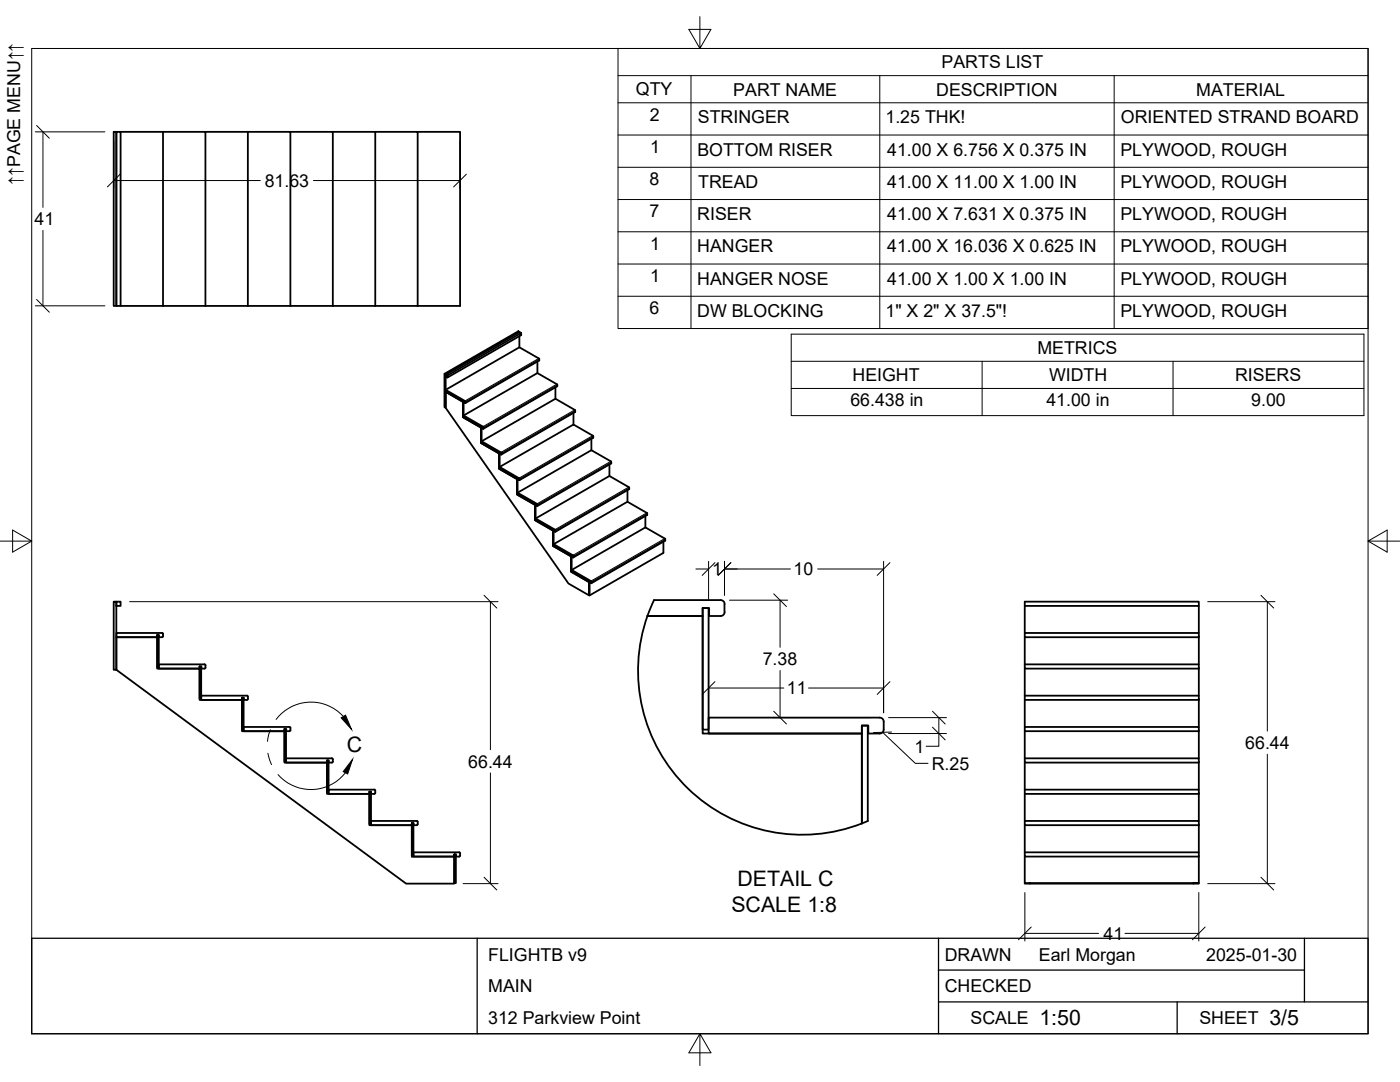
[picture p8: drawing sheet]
<svg xmlns="http://www.w3.org/2000/svg" width="279mm" height="216mm" viewBox="0 0 279 216" stroke-linecap="round" stroke-linejoin="round" font-family="sans-serif">
<!-- layer: Visible -->
<g fill="none" stroke="#000" stroke-width=".36">
<path d="M22.7 26.3h.5v34.7h-.5zM23.2 26.3h.9v34.7h-.9zM24.1 26.3h8.4v34.7M32.5 26.3h8.5v34.7M41 26.3h8.5v34.7M49.5 26.3h8.5v34.7M58 26.3h8.4v34.7M66.4 26.3h8.5v34.7M74.9 26.3h8.5v34.7M83.4 26.3h8.4v34.7h-8.4M24.1 61h8.4M32.5 61h8.5"/>
<path d="M41 61h8.5M49.5 61h8.5M58 61h8.4M66.4 61h8.5M74.9 61h8.5M88.7 74.6l14.7-8.5 .3 .1-14.8 8.5zM89.3 74.9v.4M92.4 80l.1 .1v3.1l-.1-.1zM92.8 80l.1 .4-.4-.1-.1-.3v.2l-3.5-2v-.4l3.9 2.2M103.7 67.1v2.2M104 66.4l-.3-.2-14.8 8.5v.4l.4 .2 14.7-8.4v-.5l-14.7 8.5-.4-.2v6.7l-.2-.2v-6.6M107.3 72.1v2.3"/>
<path d="M107.5 71.5l-3.8-2.2-14.8 8.5M107.5 71.5l.1 .2M107.6 71.9l-14.7 8.5M107.6 71.7v.2M110.8 77.3v2.3M111.1 76.7l-3.8-2.3-14.8 8.5M111.1 76.7l.1 .3M111.2 77l-14.7 8.6M92.4 83.2v-3l-3.5-2v3.2l24.6 35 4.1 2.4M92.5 83.2l3.5 2.1v3.1M96 85.1l.1 .1v3.2l-.1-.1zM96.1 88.3l-.1 .1 3.6 2.1v3"/>
<path d="M96.1 88.1l3.9 2.2v.4l-.3-.1-.1-.3v.2l-3.5-2zM96.5 85.3l-4-2.4v.4l3.5 2v-.2l.4 .4 .1-.2M99.6 90.3h.1v3.2l-.1-.1zM99.7 93.5h-.1l3.6 2.1v3.1M103.2 95.4l.1 .1v3.1h-.1zM103.3 98.6l3.5 2.1v3.1M103.3 98.3l3.9 2.2v.5l-.3-.2-.1-.3v.2l-3.5-2zM103.7 95.8l-.1-.4-3.9-2.2v.4l3.5 2v-.2l.1 .1v.2l.3 .1M103.7 95.8h-.1M114.4 82.4v2.3M114.8 82.2l-14.8 8.5M114.8 82v.1"/>
<path d="M114.8 82.2h.1M114.8 81.9l-4-2.3-14.7 8.5M118 87.5v2.3M118.4 87.4l-14.8 8.4M118.4 87.4l-.1-.5-3.9-2.2-14.7 8.5M121.6 92.7v2.3M122 92.5l-14.8 8.5M122 92.4l-.1-.4-3.9-2.2-14.7 8.5M122 92.4v.1M125.2 97.8v2.3M106.8 100.5l.1 .1v3.2l-.1-.1zM106.8 103.7v.1l3.5 2.1v3"/>
<path d="M106.9 103.5l14.7-8.5 4 2.3v.3l-14.8 8.5M106.9 103.5l3.9 2.2v.4l-.3-.2v-.2h-.2v.2l-3.4-2zM110.3 105.7h.2v3.2l-.2-.1zM110.4 108.9h-.1l3.6 2.1v3.1l.1-.1M110.5 108.6l3.8 2.2 .1 .4-.3-.1-.2-.3v.2l-3.4-2zM113.9 114.1l3.6 2v2.7M113.9 110.8l.2 .1v3.1h-.2zM114.1 113.7l3.8 2.2 .1 .5-.3-.2-.2-.3v.2l-3.4-2zM128.8 103v2.2M129.1 102.3l-3.9-2.2-14.7 8.5M129.1 102.3l.1 .4M129.1 102.8l-14.7 8.4"/>
<path d="M132.4 108.1v2.2l-14.7 8.5-.2-.1v-2.8l.2 .1v2.8M132.7 107.9l-14.7 8.5M132.8 107.9l-.1-.5-3.9-2.2-14.7 8.5M143.8 119.7h-13.3a32.7 32.7 0 0 0 6.1 36.9 32.7 32.7 0 0 0 36.6 7.2M143.8 119.7a.76 .76 0 0 1 .8 .8v1.6a.79 .79 0 0 1-.8 .8M22.7 120.1h.5v13.5h-.5zM23.2 127.1h8.2v6.3h8.4v6.3h8.5v6.2h8.5v6.3h8.5v6.2h8.4v6.3h8.5v6.2h8.5v5.4h-9.7l-57.8-42.7zM23.2 120.1h.9v.8h-.9zM31.4 126.7h.3v6.5h-.3zM31.7 132.6l9.1-.1 .2 .1v.6l-.2 .2h-.6v-.4h-.4v.4h-8.1zM32.6 126.5l-.3-.2h-9.1v.8h8.2v-.4h.3v.4h.6l.3-.2-.1-.4M39.8 133h.4v6.4h-.4z"/>
<path d="M48.3 139.2h.3v6.5h-.3zM49.5 139v.4M49.5 139l-.2-.2h-9.1v.9h8.1v-.5h.4v.5h.6l.2-.3M140.2 121.3h1.2v24.3h-1.2zM143.8 122.9h-2.3v-1.6h-1.3v1.6h-11h11v23.5h31.8v17.9v-19.5h1.2v19M204.5 138.8h34.7v.9M204.5 138.8v.9h34.7M204.5 132.6h34.7v.8M204.5 132.6v.8h34.7M204.5 126.3h34.7v.8M204.5 126.3v.8h34.7M204.5 120.9v5.4"/>
<path d="M204.5 127.1v5.5M204.5 133.4v5.4M204.5 139.7v5.4M239.2 120.9v-.8h-34.7v.8h34.7v5.4M239.2 127.1v5.5M239.2 133.4v5.4M239.2 139.7v5.4M56.8 145.5h.3v6.5h-.3zM57.7 145.1h-9.1v.8h8.2v-.4h.3v.4h.6M57.8 145l.2 .3M58 145.3v.4l-.2 .2M65.3 151.7h.3v6.5h-.3z"/>
<path d="M65.6 157.6l9.1-.1 .1 .1 .1 .6-.2 .2h-.6v-.4h-.4v.4h-8.1zM66.2 151.3h-9.1v.9h8.2v-.5h.3v.5h.6l.2-.3M66.2 151.3l.2 .2M66.4 151.5v.5M73.7 158h.3v6.4h-.3zM141.4 143.2h34.2a.79 .79 0 0 1 .8 .8v1.6a.79 .79 0 0 1-.8 .8h-2.3v-1.6h-1.3v1.6h-30.6zM204.5 157.6h34.7v.8M204.5 157.6v.8h34.7M204.5 151.3h34.7v.9M204.5 151.3v.9h34.7M204.5 145.1h34.7v.8M204.5 145.1v.8h34.7"/>
<path d="M204.5 145.9v5.4M204.5 152.2v5.4M204.5 158.4v5.4M239.2 145.9v5.4M239.2 152.2v5.4M239.2 158.4v5.4M82.2 164.2h.3v6.5h-.3zM83.1 163.8h-9.1v.9h8.2v-.5h.3v.5h.6M83.2 163.8l.1 .1 .1 .5-.2 .3M90.7 170.5h.3v5.7h-.3zM91.6 170.1h-9.1v.8h8.2v-.4h.3v.4h.6l.2-.2M91.6 170.1l.2 .2"/>
<path d="M91.8 170.3v.4M204.5 170.9v5.3h34.7v.1h-1v-.1v.1h-32.6v-.1v.1h-1.1v-.1M204.5 170.1h34.7v6.1M204.5 170.1v.8h34.7M204.5 163.8h34.7v.9M204.5 163.8v.9h34.7M204.5 164.7v5.4M239.2 164.7v5.4"/>
</g>
<!-- layer: Visible Narrow -->
<g fill="none" stroke="#000" stroke-width=".2">
<path d="M107.5 71.5l-14.7 8.5M107.6 71.9l-14.7 8.5M107.6 71.7l-14.7 8.5M111.1 76.7l-14.7 8.4M111.2 77l-14.7 8.5M111.2 76.8l-14.7 8.5M114.7 81.8l-14.7 8.5M114.8 82.1l-14.7 8.5M114.8 82l-14.7 8.4M118.3 86.9l-14.7 8.5M118.4 87.3l-14.7 8.5M118.4 87.1l-14.7 8.5"/>
<path d="M121.9 92.1l-14.7 8.4M122 92.4l-14.7 8.5M122 92.2l-14.7 8.5M125.5 97.2l-14.7 8.5M125.6 97.6l-14.8 8.4M125.6 97.3l-14.8 8.5M129.1 102.3l-14.8 8.5M129.2 102.7l-14.8 8.5M129.2 102.5l-14.8 8.5M132.7 107.5l-14.8 8.5M132.8 107.8l-14.8 8.5M132.8 107.6l-14.8 8.5"/>
</g>
<!-- layer: Border -->
<path d="M6.3 9.7h266.7v196.6h-266.7zM139.7 3.3v6.4l2.2-3.8h-4.4l2.2 3.8M0 108h6.3l-3.8-2.2v4.4l3.8-2.2M273 108l3.8 2.2v-4.4l-3.8 2.2h6.4M139.7 206.3l-2.2 3.8h4.4l-2.2-3.8v6.3" fill="none" stroke="#000" stroke-width=".2"/>
<!-- layer: Titleblock -->
<path d="M6.3 187.2h266.7v19.1h-266.7zM95.2 187.2v19.1M187.3 193.6h73M187.3 199.9h85.7M187.3 187.2v19.1M234.9 199.9v6.4M260.3 187.2v12.7" fill="none" stroke="#000" stroke-width=".25"/>
<!-- layer: FD_Dimensions -->
<g fill="none" stroke="#000" stroke-width=".2">
<path d="M7 26.3h13.9M7.3 25l2.5 2.6M8.6 26.3v15.1M22.7 28.1v9.4M22.7 36h29.2M24 34.8l-2.6 2.5M62.5 36h29.3M91.8 28.1v9.4M93.1 34.8l-2.6 2.5M7.3 59.8l2.5 2.5M8.6 46v15M7 61h13.9"/>
<path d="M96.6 118.8l2.5 2.5M138.9 113.5h2.5M141.4 112v7.6M142.7 112.3l-2.6 2.5M144.6 112v6.8M144.6 113.5h13.2M145.6 119.8h11.6M145.9 112.3l-2.6 2.5M154.4 118.5l2.6 2.5M155.7 119.8v9.4M163.2 113.5h13.1M176.3 112v30.2"/>
<path d="M177.6 112.3l-2.5 2.5M251.7 118.8l2.5 2.5M25.9 120.1h73.5M97.9 120.1v29.5M141.4 135.8v.3M141.4 137.3h15M142.7 136l-2.6 2.6M155.7 133.8v9.4M161.4 137.3h14.9M177.6 136l-2.5 2.6M241 120.1h13.4M252.9 120.1v25.8"/>
<path d="M97.9 154.2v22.1M154.2 143.2h19.6M154.4 141.9l2.6 2.6M176.1 146.1l6.6 6.2h2.5M177.3 143.2h11.6M177.3 146.4h11.6M177.9 146.1l-3.6 .1M186.1 141.9l2.5 2.6M186.1 145.1l2.5 2.5M187.4 143.2v5.7h-2.6M252.9 150.5v25.8M92.4 176.3h7"/>
<path d="M96.6 175l2.5 2.6M204.5 178.1v9.7M239.2 178.1v9.7M241 176.3h13.4M251.7 175l2.5 2.6M204.5 186.2h14.7M205.8 185l-2.5 2.5M224.5 186.2h14.7M240.5 185l-2.5 2.5"/>
</g>
<!-- layer: Detail Boundary -->
<path d="M53.5 150.3l.7 2.3M54 145.6l-.6 2.3M68.5 143a8.7 8.7 0 0 0-13.4 .6M68.9 154.2a8.7 8.7 0 0 1-13.4 .4" fill="none" stroke="#000" stroke-width=".2"/>
<path d="M68.1 143.2l.9-.5 1.1 2.8zM70.4 151.5l-1 2.9-.9-.4z" fill="#000" stroke="#000" stroke-width=".2"/>
<!-- layer: Parts Lists -->
<path d="M123.3 9.7h149.7v55.9h-149.7zM123.3 15.1h149.7M137.9 15.1v50.5M175.6 15.1v50.5M222.4 15.1v50.5M123.3 20.5h149.7M123.3 26.9h149.7M123.3 33.4h149.7M123.3 39.8h149.7M123.3 46.2h149.7M123.3 52.7h149.7M123.3 59.1h149.7" fill="none" stroke="#000" stroke-width=".2"/>
<!-- layer: Custom Tables -->
<path d="M157.9 66.7h114.3v16.2h-114.3zM157.9 72.1h114.3M157.9 77.5h114.3M196 72.1v10.8M234.1 72.1v10.8" fill="none" stroke="#000" stroke-width=".2"/>
<g font-size="4.3">
<text x="69.2" y="150">C</text>
<text x="147.2" y="176.8">DETAIL C</text>
<text x="146" y="181.9">SCALE 1:8</text>
<text x="207.4" y="204.6">1:50</text>
<text x="253.3" y="204.6">3/5</text>
</g>
<g font-size="3.5">
<text x="187.9" y="13.7">PARTS LIST</text>
<text x="126.9" y="19">QTY</text>
<text x="146.3" y="19.1">PART NAME</text>
<text x="186.8" y="19.1">DESCRIPTION</text>
<text x="238.7" y="19.1">MATERIAL</text>
<text x="129.7" y="24.1">2</text>
<text x="139.3" y="24.6">STRINGER</text>
<text x="176.7" y="24.6">1.25 THK!</text>
<text x="223.7" y="24.6">ORIENTED STRAND BOARD</text>
<text x="129.8" y="30.5">1</text>
<text x="139.2" y="31.1">BOTTOM RISER</text>
<text x="177.1" y="31">41.00 X 6.756 X 0.375 IN</text>
<text x="223.6" y="31.1">PLYWOOD, ROUGH</text>
<text x="4" y="36.9" transform="rotate(-90 4 36.9)">↑↑PAGE MENU↑↑</text>
<text x="52.8" y="37.3">81.63</text>
<text x="129.6" y="37">8</text>
<text x="139.3" y="37.4">TREAD</text>
<text x="177.1" y="37.5">41.00 X 11.00 X 1.00 IN</text>
<text x="223.6" y="37.5">PLYWOOD, ROUGH</text>
<text x="6.9" y="44.9">41</text>
<text x="129.6" y="43.4">7</text>
<text x="139.1" y="43.9">RISER</text>
<text x="177.1" y="43.9">41.00 X 7.631 X 0.375 IN</text>
<text x="223.6" y="43.9">PLYWOOD, ROUGH</text>
<text x="129.8" y="49.8">1</text>
<text x="139.1" y="50.4">HANGER</text>
<text x="177.1" y="50.3">41.00 X 16.036 X 0.625 IN</text>
<text x="223.6" y="50.4">PLYWOOD, ROUGH</text>
<text x="129.8" y="56.3">1</text>
<text x="139.1" y="56.8">HANGER NOSE</text>
<text x="177.1" y="56.8">41.00 X 1.00 X 1.00 IN</text>
<text x="223.6" y="56.8">PLYWOOD, ROUGH</text>
<text x="129.6" y="62.7">6</text>
<text x="139.1" y="63.2">DW BLOCKING</text>
<text x="176.7" y="63.2">1&quot; X 2&quot; X 37.5&quot;!</text>
<text x="223.6" y="63.2">PLYWOOD, ROUGH</text>
<text x="207" y="70.7">METRICS</text>
<text x="170.1" y="76.1">HEIGHT</text>
<text x="209.4" y="76.1">WIDTH</text>
<text x="246.5" y="76.1">RISERS</text>
<text x="169.7" y="81.1">66.438 in</text>
<text x="208.8" y="81.1">41.00 in</text>
<text x="249.7" y="81.1">9.00</text>
<text x="142.2" y="114.8">1</text>
<text x="158.4" y="114.8">10</text>
<text x="152.2" y="132.7">7.38</text>
<text x="157" y="138.6">11</text>
<text x="248.5" y="149.4">66.44</text>
<text x="93.5" y="153.2">66.44</text>
<text x="182.5" y="150.2">1</text>
<text x="185.9" y="153.6">R.25</text>
<text x="97.4" y="191.7">FLIGHTB v9</text>
<text x="188.5" y="191.7">DRAWN</text>
<text x="207.3" y="191.7">Earl Morgan</text>
<text x="220.2" y="187.5">41</text>
<text x="240.7" y="191.7">2025-01-30</text>
<text x="97.4" y="198">MAIN</text>
<text x="188.5" y="198">CHECKED</text>
<text x="97.4" y="204.4">312 Parkview Point</text>
<text x="193.7" y="204.4">SCALE</text>
<text x="239.4" y="204.4">SHEET</text>
</g>
</svg>
